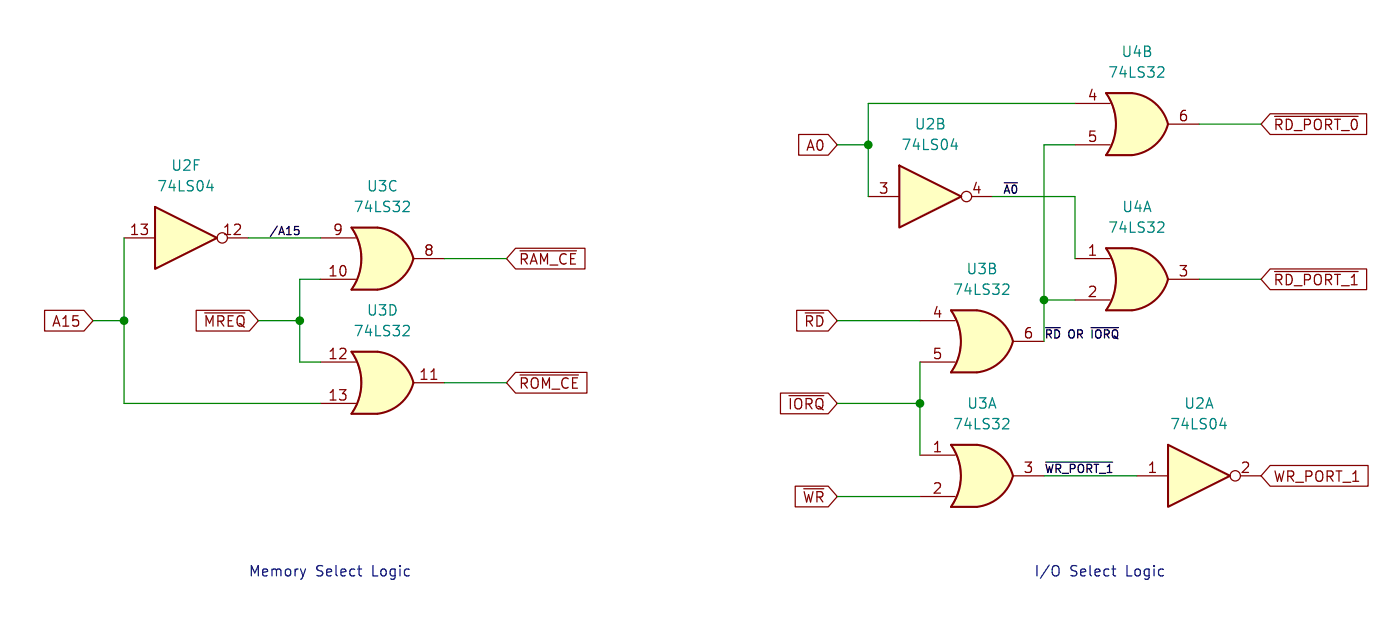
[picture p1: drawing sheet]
<svg xmlns="http://www.w3.org/2000/svg" width="172mm" height="76mm" viewBox="0 0 172 76" stroke-linecap="round" stroke-linejoin="round" font-family="sans-serif">
<path d="M0 0h172v76h-172z" fill="#fff" stroke="#fff" stroke-width=".12"/>
<path d="M45.8 45.6l5 1.4a5.2 5.2 0 0 1-4.4 3.8z" fill="#ffffc2" stroke="#ffffc2" stroke-width=".12"/>
<path d="M43.2 50.8h3.2M43.2 43.2h3.2" fill="none" stroke="#ffffc2" stroke-width=".12"/>
<path d="M43.2 43.2h3.2v7.6h-3.2a6.7 6.7 0 0 0 0-7.6z" fill="#ffffc2"/>
<g fill="#ffffc2" stroke="#ffffc2" stroke-width=".12">
<path d="M46.4 43.2a5.1 5.1 0 0 1 4.4 3.8l-5 1.3z"/>
<path d="M119.4 40.6l5.1 1.3a5.2 5.2 0 0 1-4.5 3.8z"/>
</g>
<path d="M46.4 43.2h-3.2a6.6 6.6 0 0 1 0 7.6h3.2M46.4 43.2a5.1 5.1 0 0 1 4.4 3.8 5.2 5.2 0 0 1-4.4 3.8" fill="none" stroke="#840000" stroke-width=".25"/>
<path d="M46.4 43.2h-3.2a6.6 6.6 0 0 1 0 7.6h3.2" fill="none" stroke="#840000" stroke-width=".12"/>
<path d="M39.4 44.4h4.3M39.4 49.5h4.3M50.8 47h3.8M52.9 46.6h.8" fill="none" stroke="#840000" stroke-width=".15"/>
<path d="M49.7 39.9l.5 .1a.34 .34 0 0 1 0 .5l-.7 .7h.8" fill="none" stroke="#008484" stroke-width=".15"/>
<path d="M116.8 38.1h3.2M116.8 45.7h3.2" fill="none" stroke="#ffffc2" stroke-width=".12"/>
<path d="M116.8 38.1h3.2v7.6h-3.2a6.7 6.7 0 0 0 0-7.6z" fill="#ffffc2"/>
<path d="M120 38.1a5.1 5.1 0 0 1 4.5 3.8l-5 1.3z" fill="#ffffc2" stroke="#ffffc2" stroke-width=".12"/>
<path d="M120 38.1h-3.2a6.6 6.6 0 0 1 0 7.6h3.2M120 38.1a5.1 5.1 0 0 1 4.5 3.8 5.2 5.2 0 0 1-4.5 3.8" fill="none" stroke="#840000" stroke-width=".25"/>
<path d="M120 38.1h-3.2a6.6 6.6 0 0 1 0 7.6h3.2" fill="none" stroke="#840000" stroke-width=".12"/>
<path d="M113 39.4h4.3M113 44.4h4.3M124.5 41.9h3.8" fill="none" stroke="#840000" stroke-width=".15"/>
<path d="M123.4 34.9h.4a.34 .34 0 0 1 .1 .5l-.7 .7h.7" fill="none" stroke="#008484" stroke-width=".15"/>
<path d="M110.5 20.3l7.6 3.8-7.6 3.8z" fill="#ffffc2"/>
<path d="M110.5 20.3l7.6 3.8-7.6 3.8z" fill="none" stroke="#840000" stroke-width=".25"/>
<g fill="none" stroke="#840000" stroke-width=".15">
<path d="M106.7 24.1h3.8M119.4 24.1h2.5"/>
<circle cx="118.7" cy="24.1" r=".63"/>
</g>
<path d="M116.9 17.9h.8M117.5 17.5v.9" fill="none" stroke="#008484" stroke-width=".15"/>
<path d="M19 25.4l7.7 3.8-7.7 3.8z" fill="#ffffc2"/>
<path d="M19 25.4l7.7 3.8-7.7 3.8z" fill="none" stroke="#840000" stroke-width=".25"/>
<g fill="none" stroke="#840000" stroke-width=".15">
<path d="M15.2 29.2h3.8M27.9 29.2h2.6"/>
<circle cx="27.3" cy="29.2" r=".63"/>
</g>
<path d="M25.4 23h.8M26 22.6v.8" fill="none" stroke="#008484" stroke-width=".15"/>
<path d="M138.5 13.9l5 1.3a5.2 5.2 0 0 1-4.4 3.8z" fill="#ffffc2" stroke="#ffffc2" stroke-width=".12"/>
<path d="M135.9 19h3.2M135.9 11.4h3.2" fill="none" stroke="#ffffc2" stroke-width=".12"/>
<path d="M135.9 11.4h3.2v7.6h-3.2a6.7 6.7 0 0 0 0-7.6z" fill="#ffffc2"/>
<g fill="#ffffc2" stroke="#ffffc2" stroke-width=".12">
<path d="M139.1 11.4a5.1 5.1 0 0 1 4.4 3.8l-5 1.3z"/>
<path d="M138.5 32.9l5 1.4a5.2 5.2 0 0 1-4.4 3.8z"/>
</g>
<path d="M139.1 11.4h-3.2a6.6 6.6 0 0 1 0 7.6h3.2M139.1 11.4a5.1 5.1 0 0 1 4.4 3.8 5.2 5.2 0 0 1-4.4 3.8" fill="none" stroke="#840000" stroke-width=".25"/>
<path d="M139.1 11.4h-3.2a6.6 6.6 0 0 1 0 7.6h3.2" fill="none" stroke="#840000" stroke-width=".12"/>
<path d="M132.1 12.7h4.3M132.1 17.8h4.3M143.5 15.2h3.8" fill="none" stroke="#840000" stroke-width=".15"/>
<path d="M142.5 8.2l.4 .1a.34 .34 0 0 1 0 .4l-.7 .8h.8" fill="none" stroke="#008484" stroke-width=".15"/>
<path d="M135.9 38.1h3.2M135.9 30.5h3.2" fill="none" stroke="#ffffc2" stroke-width=".12"/>
<path d="M135.9 30.5h3.2v7.6h-3.2a6.7 6.7 0 0 0 0-7.6z" fill="#ffffc2"/>
<g fill="#ffffc2" stroke="#ffffc2" stroke-width=".12">
<path d="M139.1 30.5a5.1 5.1 0 0 1 4.4 3.8l-5 1.3z"/>
<path d="M45.8 30.4l5 1.3a5.2 5.2 0 0 1-4.4 3.9z"/>
</g>
<path d="M139.1 30.5h-3.2a6.6 6.6 0 0 1 0 7.6h3.2M139.1 30.5a5.1 5.1 0 0 1 4.4 3.8 5.2 5.2 0 0 1-4.4 3.8" fill="none" stroke="#840000" stroke-width=".25"/>
<path d="M139.1 30.5h-3.2a6.6 6.6 0 0 1 0 7.6h3.2" fill="none" stroke="#840000" stroke-width=".12"/>
<path d="M132.1 31.7h4.3M132.1 36.8h4.3M143.5 34.3h3.8" fill="none" stroke="#840000" stroke-width=".15"/>
<path d="M142.5 27.2l.4 .1a.34 .34 0 0 1 0 .5l-.7 .7h.8" fill="none" stroke="#008484" stroke-width=".15"/>
<path d="M43.2 35.6h3.2M43.2 27.9h3.2" fill="none" stroke="#ffffc2" stroke-width=".12"/>
<path d="M43.2 27.9h3.2v7.7h-3.2a6.7 6.7 0 0 0 0-7.7z" fill="#ffffc2"/>
<path d="M46.4 27.9a5.1 5.1 0 0 1 4.4 3.8l-5 1.4z" fill="#ffffc2" stroke="#ffffc2" stroke-width=".12"/>
<path d="M46.4 27.9h-3.2a6.6 6.6 0 0 1 0 7.7h3.2M46.4 27.9a5.1 5.1 0 0 1 4.4 3.8 5.2 5.2 0 0 1-4.4 3.9" fill="none" stroke="#840000" stroke-width=".25"/>
<path d="M46.4 27.9h-3.2a6.6 6.6 0 0 1 0 7.7h3.2" fill="none" stroke="#840000" stroke-width=".12"/>
<path d="M39.4 34.3h4.3M39.4 29.2h4.3M50.8 31.7h3.8" fill="none" stroke="#840000" stroke-width=".15"/>
<path d="M49.7 24.7l.5 .1a.34 .34 0 0 1 0 .5l-.7 .7h.8" fill="none" stroke="#008484" stroke-width=".15"/>
<path d="M143.5 54.6l7.6 3.8-7.6 3.8z" fill="#ffffc2"/>
<path d="M143.5 54.6l7.6 3.8-7.6 3.8z" fill="none" stroke="#840000" stroke-width=".25"/>
<g fill="none" stroke="#840000" stroke-width=".15">
<path d="M139.7 58.4h3.8M152.4 58.4h2.5"/>
<circle cx="151.8" cy="58.4" r=".63"/>
</g>
<path d="M149.9 52.2h.8M150.5 51.8v.8" fill="none" stroke="#008484" stroke-width=".15"/>
<path d="M119.4 57.1l5.1 1.3a5.2 5.2 0 0 1-4.5 3.8z" fill="#ffffc2" stroke="#ffffc2" stroke-width=".12"/>
<path d="M116.8 54.6h3.2M116.8 62.2h3.2" fill="none" stroke="#ffffc2" stroke-width=".12"/>
<path d="M116.8 54.6h3.2v7.6h-3.2a6.7 6.7 0 0 0 0-7.6z" fill="#ffffc2"/>
<path d="M120 54.6a5.1 5.1 0 0 1 4.5 3.8l-5 1.3z" fill="#ffffc2" stroke="#ffffc2" stroke-width=".12"/>
<path d="M120 54.6h-3.2a6.6 6.6 0 0 1 0 7.6h3.2M120 54.6a5.1 5.1 0 0 1 4.5 3.8 5.2 5.2 0 0 1-4.5 3.8" fill="none" stroke="#840000" stroke-width=".25"/>
<path d="M120 54.6h-3.2a6.6 6.6 0 0 1 0 7.6h3.2" fill="none" stroke="#840000" stroke-width=".12"/>
<g fill="none" stroke="#840000" stroke-width=".15">
<path d="M98.1 16.5h3.7l1.1 1.3-1.1 1.3h-3.7zM156.1 14h11.8v2.5h-11.8l-1.2-1.3zM156.6 14.3h10.3M5.5 38.1h4.8l1.1 1.3-1.1 1.2h-4.8zM24.1 38.1h6.5l1.1 1.3-1.1 1.2h-6.5zM25.1 38.4h5M63.3 30.5h8.6v2.5h-8.6l-1.1-1.3zM63.9 30.8h6.9M97.9 38.1h3.9l1.1 1.3-1.1 1.2h-3.9zM98.9 38.4h2.3M156.1 33h11.8v2.6h-11.8l-1.2-1.3zM156.6 33.3h10.3"/>
<path d="M63.3 45.7h8.8v2.6h-8.8l-1.1-1.3zM63.9 46h7.2M95.9 48.3h5.9l1.1 1.2-1.1 1.3h-5.9zM96.9 48.6h4.3M97.7 59.7h4.1l1.1 1.3-1.1 1.2h-4.1zM113 55.9h4.3M124.5 58.4h3.8M156.1 57.1h12v2.6h-12l-1.2-1.3zM98.7 60h2.5M113 61h4.3"/>
</g>
<path d="M123.4 51.4h.4a.34 .34 0 0 1 .1 .5l-.7 .7h.7" fill="none" stroke="#008484" stroke-width=".15"/>
<path d="M36.2 27.8h.5M36.3 28.2h.2l.2 .2-.1 .4h-.3M128.5 56.7h8.2M134 40.2h3.4" fill="none" stroke="#000" stroke-width=".15"/>
<path d="M37.5 69.9l-.3 .8M43.9 69.9h.5M44.2 70.6l.2 .1M129.8 69.4l.1 .1a.81 .81 0 0 1-.1 1.2M136.6 69.9h.5M136.8 70.6l.3 .1" fill="none" stroke="#0000c2" stroke-width=".15"/>
<g fill="none" stroke="#008400" stroke-width=".15">
<path d="M102.9 17.8h3.8M132.1 17.8h-3.8v24.1M132.1 12.7h-25.4v11.4M147.3 15.2h7.6M11.4 39.4h3.8M15.2 29.2v20.3h24.2M30.5 29.2h8.9M31.7 39.4h5.1M39.4 34.3h-2.6v10.1h2.6M54.6 31.7h7.6M102.9 39.4h10.1M121.9 24.1h10.2v7.6"/>
<path d="M128.3 36.8h3.8M147.3 34.3h7.6M54.6 47h7.6M102.9 49.5h10.1M113 44.4v11.5M128.3 58.4h11.4M102.9 61h10.1"/>
</g>
<g fill="#008400" stroke="#008400" stroke-width=".15">
<circle cx="106.7" cy="17.8" r=".46"/>
<circle cx="128.3" cy="36.8" r=".46"/>
<circle cx="113" cy="49.5" r=".46"/>
<circle cx="36.8" cy="39.4" r=".46"/>
<circle cx="15.2" cy="39.4" r=".46"/>
</g>
<g font-size="1.8" fill="#008484">
<text x="136.1" y="9.8">74LS32</text>
<text x="137.7" y="7.2">U4B</text>
<text x="112.3" y="16.1">U2B</text>
<text x="19.2" y="23.7">74LS04</text>
<text x="20.9" y="21.2">U2F</text>
<text x="45" y="23.7">U3C</text>
<text x="110.7" y="18.6">74LS04</text>
<text x="43.4" y="26.3">74LS32</text>
<text x="136.1" y="28.8">74LS32</text>
<text x="137.8" y="26.3">U4A</text>
<text x="118.6" y="33.9">U3B</text>
<text x="43.4" y="41.5">74LS32</text>
<text x="45" y="39">U3D</text>
<text x="117" y="36.4">74LS32</text>
<text x="117" y="52.9">74LS32</text>
<text x="118.7" y="50.4">U3A</text>
<text x="143.7" y="52.9">74LS04</text>
<text x="145.4" y="50.4">U2A</text>
</g>
<g font-size="1.8" fill="#840000">
<text x="133.5" y="12.4">4</text>
<text x="133.5" y="17.5">5</text>
<text x="144.7" y="15">6</text>
<text x="156.4" y="16.2">~{RD_PORT_0}</text>
<text x="98.9" y="18.7">A0</text>
<text x="107.9" y="23.9">3</text>
<text x="119.3" y="23.9">4</text>
<text x="15.8" y="29">13</text>
<text x="27.3" y="29">12</text>
<text x="40.8" y="29">9</text>
<text x="40.2" y="34">10</text>
<text x="52" y="31.5">8</text>
<text x="63.7" y="32.7">~{RAM_CE}</text>
<text x="133.5" y="31.5">1</text>
<text x="144.7" y="34">3</text>
<text x="156.4" y="35.2">~{RD_PORT_1}</text>
<text x="6.3" y="40.3">A15</text>
<text x="24.9" y="40.3">~{MREQ}</text>
<text x="98.7" y="40.3">~{RD}</text>
<text x="114.5" y="39.1">4</text>
<text x="125.7" y="41.7">6</text>
<text x="133.5" y="36.6">2</text>
<text x="40.2" y="44.2">12</text>
<text x="51.4" y="46.7">11</text>
<text x="63.7" y="47.9">~{ROM_CE}</text>
<text x="114.5" y="44.2">5</text>
<text x="40.2" y="49.3">13</text>
<text x="96.7" y="50.5">~{IORQ}</text>
<text x="114.5" y="55.6">1</text>
<text x="125.7" y="58.2">3</text>
<text x="140.9" y="58.2">1</text>
<text x="152.3" y="58.2">2</text>
<text x="156.4" y="59.4">WR_PORT_1</text>
<text x="98.5" y="61.9">~{WR}</text>
<text x="114.5" y="60.7">2</text>
</g>
<g font-size="1.8" fill="#0000c2">
<text x="30.5" y="70.9">Memory</text>
<text x="38.8" y="70.9">Select</text>
<text x="45.8" y="70.9">Logic</text>
<text x="127" y="70.9">I/O</text>
<text x="131.4" y="70.9">Select</text>
<text x="138.5" y="70.9">Logic</text>
</g>
<g font-size="1.4">
<text x="123.2" y="23.9">~{A0}</text>
<text x="33" y="28.9">/A15</text>
<text x="128.3" y="41.6">~{RD}</text>
<text x="131.3" y="41.6">OR</text>
<text x="134.4" y="41.6">~{IORQ}</text>
<text x="128.3" y="58.1">~{WR_PORT_1}</text>
</g>
</svg>
